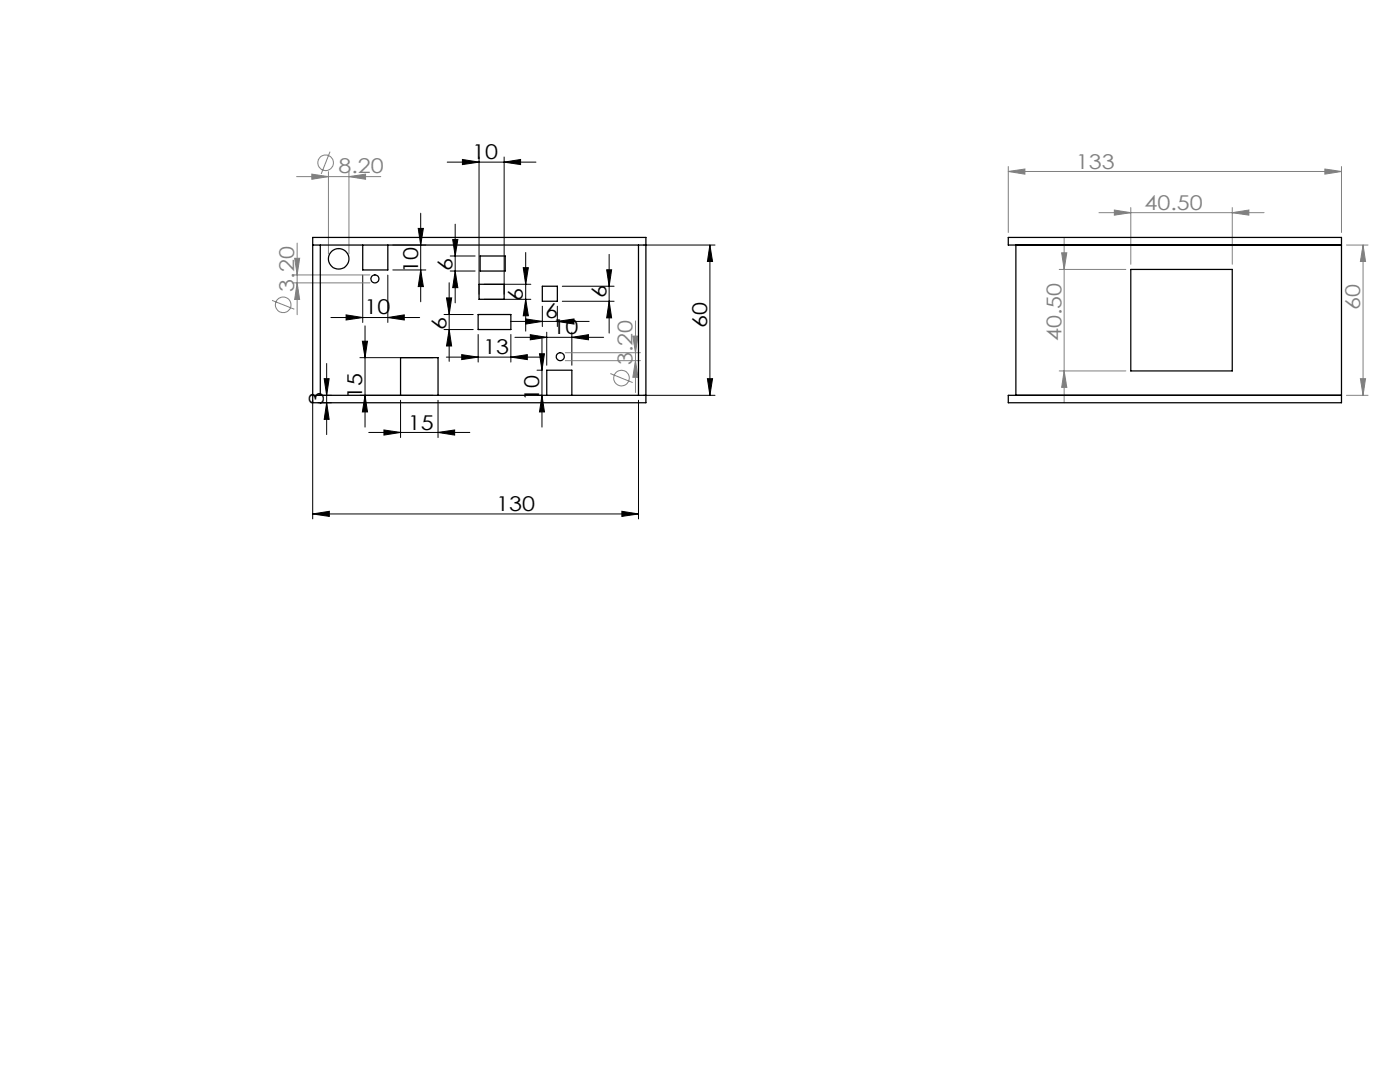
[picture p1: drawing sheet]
<svg xmlns="http://www.w3.org/2000/svg" width="279mm" height="216mm" viewBox="0 0 279 216" stroke-linecap="round" stroke-linejoin="round" font-family="sans-serif">
<g fill="none" stroke="#808080" stroke-width=".2">
<path d="M59.2 35.2h16.8M62.2 34.7l3.3 .5-3.3 .6zM65.5 34.3v16.4M65.9 30.3l-1.8 4.4M69.6 35.2l3.4-.5v1.1zM69.6 34.3v16.4M201.2 34.2l3.3-.5v1zM201.2 33.2v13.2M201.2 34.2h66.5M264.4 33.7l3.3 .5-3.3 .5zM267.7 33.2v13.2M54.3 59.9l4.4 1.8"/>
<path d="M58.3 54.9h15.5M58.3 56.4h15.5M58.8 51.5h1l-.5 3.4zM59.3 48.5v14.3M59.3 56.4l.5 3.4h-1zM211.4 53.8h13.3M211.9 50.4h1l-.5 3.4zM212.4 47.4v33M219.3 42.4h33M222.4 41.9l3.3 .5-3.3 .5zM225.7 41.4v11.3M245.9 42.4l3.3-.5v1z"/>
<path d="M245.9 41.4v11.3M268.7 48.9h4.3M272 48.9l.5 3.3h-1zM272 48.9v30M112.8 70.4h15M112.8 72h15M121.8 74.5l4.5 1.8M126.3 67.1h1l-.5 3.3zM126.8 72l.5 3.3h-1zM126.8 64v14.3M211.4 74h13.3M212.4 74l.5 3.3h-1z"/>
<path d="M268.7 78.9h4.3M271.5 75.6h1l-.5 3.3z"/>
<circle cx="65" cy="32.5" r="1.55"/>
<circle cx="56.5" cy="60.8" r="1.56"/>
<circle cx="124" cy="75.4" r="1.55"/>
</g>
<g fill="none" stroke="#000" stroke-width=".2">
<path d="M89.3 32.3h17.7M92.3 31.8l3.3 .5-3.3 .5zM95.6 31.3v27.4M100.6 32.3l3.3-.5v1zM100.6 31.3v27.4M72.4 54.9v9.4M77.4 54.9v9.4M78.4 48.9h6.6M78.4 53.9h6.6M83.5 45.6h1l-.5 3.3zM84 42.5v17.7M84 53.9l.5 3.3h-1z"/>
<path d="M89.1 59.4h1l-.5 3.4zM89.6 56.4v15.7M89.9 54.1h4.9M89.9 51.1h4.9M90.3 47.8h1.1l-.6 3.3zM90.8 44.7v15.7M90.8 54.1l.6 3.3h-1.1zM96.6 59.7h9.3M96.6 56.7h9.3M104.4 53.4h1l-.5 3.3zM104.9 59.7l.5 3.3h-1zM104.9 50.4v15.7"/>
<path d="M112.2 57.1h10.4M121.1 53.8h1l-.5 3.3zM121.6 50.8v15.7M128.4 48.9h14.3M141.7 48.9v30M141.7 48.9l.5 3.3h-1zM62.4 79.9v23.6M63.4 78.9h2.8M64.7 75.6h1l-.5 3.3zM65.2 72.5v14.2M66 63.4h17.7M69.1 62.8l3.3 .6-3.3 .5z"/>
<path d="M71.8 78.9h14.6M71.8 71.4h14.6M72.3 68.1h1l-.5 3.3zM72.8 65v20.2M72.8 78.9l.5 3.3h-1zM77.4 63.4l3.3-.6v1.1zM79.9 79.9v7.4M87.4 79.9v7.4M88.6 65.8h5.8M88.6 62.8h5.8M89.1 71.3h19.2M89.6 65.8l.5 3.2h-1z"/>
<path d="M92.1 70.8l3.3 .5-3.3 .5zM95.4 66.7v5.5M101.9 64.1h15.7M102 71.3l3.2-.5v1zM102 66.7v5.5M102.8 67.3h17.7M104.9 63.6l3.3 .5-3.3 .6zM105.8 66.8l3.3 .5-3.3 .5zM107.2 78.9h.9M107.2 73.9h.9M107.7 70.6h1l-.5 3.3zM108.2 78.9l.5 3.3h-1z"/>
<path d="M108.2 67.5v17.7M108.2 61.1v4.1M109.1 66.3v6.6M111.2 64.1l3.3-.5v1.1zM111.2 61.1v4.1M112.2 60.1h10.4M114.1 67.3l3.3-.5v1zM114.1 66.3v6.6M121.6 60.1l.5 3.3h-1zM127.4 79.9v23.6M128.4 78.9h14.3M141.2 75.6h1l-.5 3.3z"/>
<path d="M63.4 80.4h2.8M65.2 80.4l.5 3.3h-1zM73.6 86.3h20.2M76.6 85.8l3.3 .5-3.3 .5zM87.4 86.3l3.3-.5v1zM62.4 102.6l3.3-.6v1zM62.4 102.6h65M124.1 102l3.3 .6-3.3 .4z"/>
</g>
<g fill="#000">
<path d="M90.8 54.1l.6 3.3h-1.1zM90.3 47.8h1.1l-.6 3.3zM72.8 78.9l.5 3.3h-1zM72.3 68.1h1l-.5 3.3zM84 53.9l.5 3.3h-1zM83.5 45.6h1l-.5 3.3z"/>
<path d="M64.7 75.6h1l-.5 3.3zM65.2 80.4l.5 3.3h-1z"/>
<path d="M89.6 65.8l.5 3.2h-1zM89.1 59.4h1l-.5 3.4zM104.9 59.7l.5 3.3h-1zM104.4 53.4h1l-.5 3.3zM108.2 78.9l.5 3.3h-1zM107.7 70.6h1l-.5 3.3z"/>
<path d="M104.9 63.6l3.3 .5-3.3 .6zM111.2 64.1l3.3-.5v1.1zM92.1 70.8l3.3 .5-3.3 .5zM102 71.3l3.2-.5v1zM92.3 31.8l3.3 .5-3.3 .5zM100.6 32.3l3.3-.5v1zM62.4 102.6l3.3-.6v1zM124.1 102l3.3 .6-3.3 .4zM76.6 85.8l3.3 .5-3.3 .5zM87.4 86.3l3.3-.5v1zM105.8 66.8l3.3 .5-3.3 .5zM114.1 67.3l3.3-.5v1zM69.1 62.8l3.3 .6-3.3 .5zM77.4 63.4l3.3-.6v1.1z"/>
<path d="M121.6 60.1l.5 3.3h-1zM121.1 53.8h1l-.5 3.3z"/>
<path d="M141.2 75.6h1l-.5 3.3zM141.7 48.9l.5 3.3h-1z"/>
</g>
<g fill="#808080">
<path d="M245.9 42.4l3.3-.5v1zM222.4 41.9l3.3 .5-3.3 .5z"/>
<path d="M62.2 34.7l3.3 .5-3.3 .6zM69.6 35.2l3.4-.5v1.1z"/>
<path d="M271.5 75.6h1l-.5 3.3zM272 48.9l.5 3.3h-1z"/>
<path d="M58.8 51.5h1l-.5 3.4zM59.3 56.4l.5 3.4h-1zM126.3 67.1h1l-.5 3.3zM126.8 72l.5 3.3h-1zM211.9 50.4h1l-.5 3.4zM212.4 74l.5 3.3h-1z"/>
<path d="M201.2 34.2l3.3-.5v1zM264.4 33.7l3.3 .5-3.3 .5z"/>
</g>
<g fill="none" stroke="#000" stroke-width=".25">
<path d="M62.4 47.4h66.5v33h-66.5zM62.4 48.9h66.5M63.9 48.9v30M72.4 48.9v5h5v-5M95.6 56.7h5v3h-5zM95.8 51.1h5v3h-5zM108.2 57.1h3v3h-3zM127.4 48.9v30M202.7 48.9v30M225.7 53.8h20.2v20.2h-20.2zM267.7 48.9h-66.5v-1.5h66.5v33h-66.5v-1.5h66.5M62.4 78.9h66.5"/>
<path d="M79.9 78.9v-7.5h7.5v7.5M95.4 62.8h6.6v3h-6.6zM109.1 78.9v-5h5v5"/>
<circle cx="67.6" cy="51.6" r="2.05"/>
<circle cx="74.8" cy="55.7" r=".81"/>
<circle cx="111.8" cy="71.2" r=".8"/>
</g>
<g font-size="4.1" fill="#808080">
<text x="67.6" y="34.6">8.20</text>
<text x="214.7" y="33.6">133</text>
<text x="228.4" y="41.8">40.50</text>
<text x="58.7" y="58.2" transform="rotate(-90 58.7 58.2)">3.20</text>
<text x="271.5" y="61.9" transform="rotate(-90 271.5 61.9)">60</text>
<text x="211.8" y="68.1" transform="rotate(-90 211.8 68.1)">40.50</text>
<text x="126.2" y="72.9" transform="rotate(-90 126.2 72.9)">3.20</text>
</g>
<g font-size="4.1">
<text x="94.2" y="31.7">10</text>
<text x="90.3" y="54" transform="rotate(-90 90.3 54)">6</text>
<text x="83.4" y="54.5" transform="rotate(-90 83.4 54.5)">10</text>
<text x="104.4" y="60" transform="rotate(-90 104.4 60)">6</text>
<text x="121" y="59.5" transform="rotate(-90 121 59.5)">6</text>
<text x="72.8" y="62.8">10</text>
<text x="89.1" y="65.8" transform="rotate(-90 89.1 65.8)">6</text>
<text x="108.8" y="63.6">6</text>
<text x="141.1" y="65.4" transform="rotate(-90 141.1 65.4)">60</text>
<text x="96.4" y="70.7">13</text>
<text x="110.2" y="66.7">10</text>
<text x="64.6" y="80.9" transform="rotate(-90 64.6 80.9)">3</text>
<text x="72.3" y="79.6" transform="rotate(-90 72.3 79.6)">15</text>
<text x="107.6" y="80" transform="rotate(-90 107.6 80)">10</text>
<text x="81.4" y="85.7">15</text>
<text x="99" y="102">130</text>
</g>
</svg>
